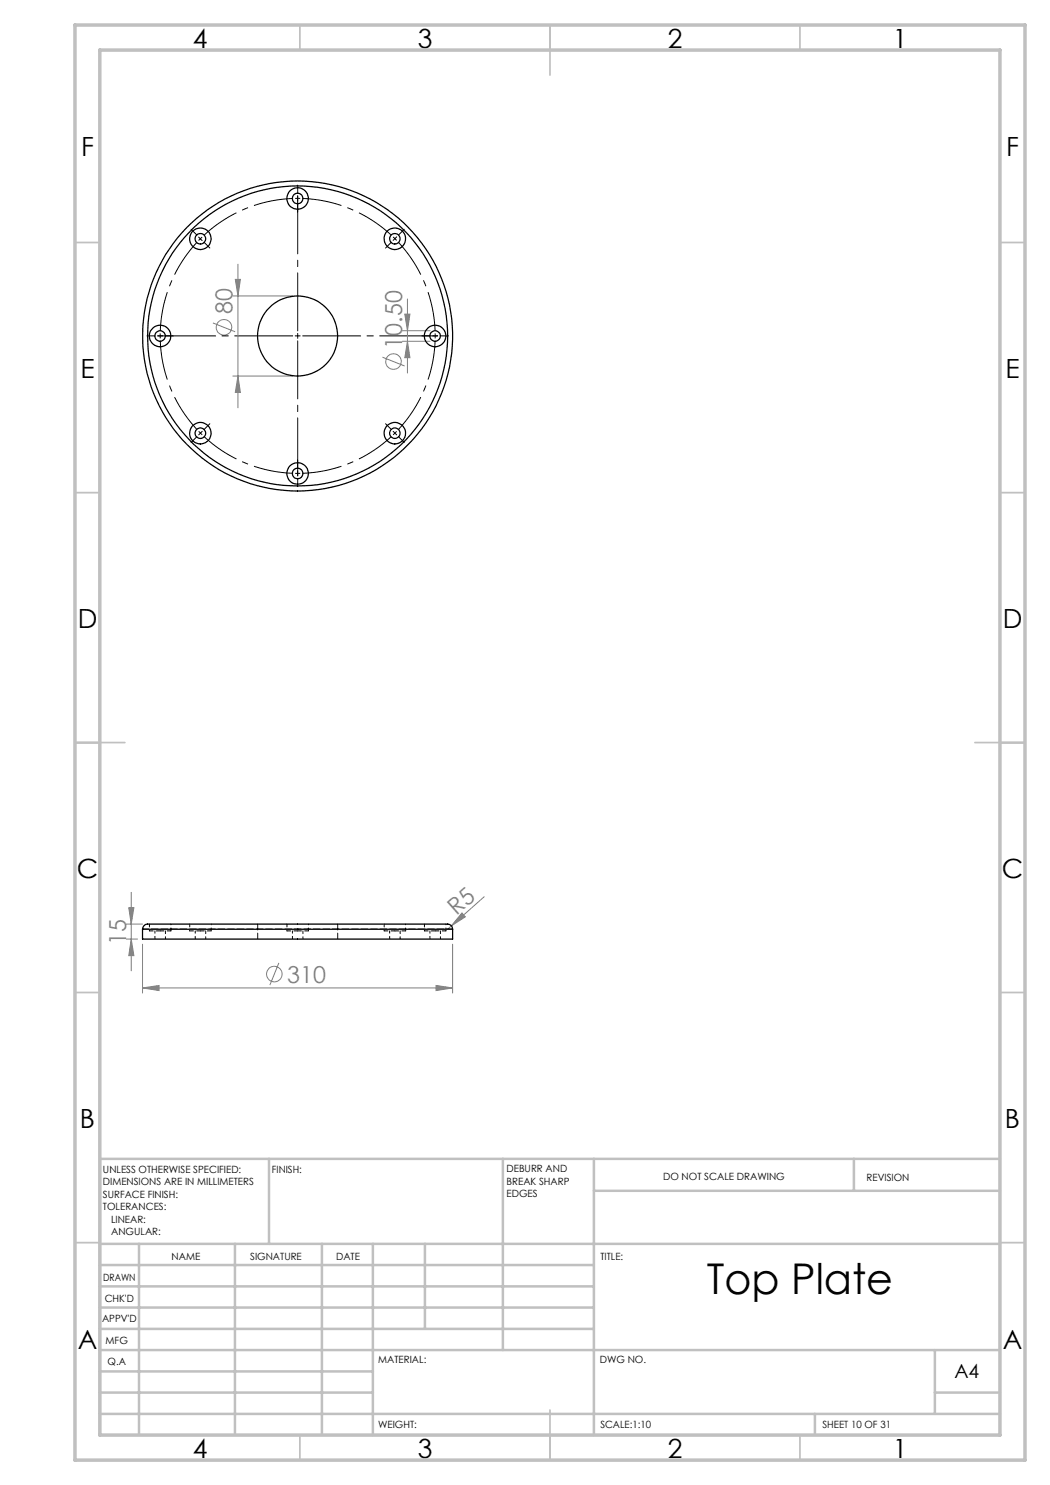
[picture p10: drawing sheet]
<svg xmlns="http://www.w3.org/2000/svg" width="210mm" height="297mm" viewBox="0 0 210 297" stroke-linecap="round" stroke-linejoin="round" font-family="sans-serif">
<g fill="none" stroke="#808080" stroke-width=".2">
<path d="M46.6 59.2h11.9M47.1 55.9h1l-.5 3.3zM47.6 52.8v28.8M81.5 59.8v14.8M42.6 64.6l4.4 1.8M46.6 75.2h11.9M47.6 75.2l.5 3.3h-1zM76.5 71.4l4.4 1.8M80.5 66.1h5.5M80.5 68.3h5.5M81 62.8h1l-.5 3.3zM81.5 68.3l.5 3.2h-1z"/>
<path d="M26.2 178.5v15.7M96.8 179.3l-6.5 5.9M25.3 184.8h3.2M25.3 187.8h2.2M25.8 181.5h1l-.6 3.3zM26.2 187.8l.6 3.3h-1zM28.5 197.6l3.3-.5v1zM28.5 188.8v9.8M28.5 197.6h62M55.8 192.6l-1.8 4.4M87.2 197.1l3.3 .5-3.3 .5zM90.3 185.2l-.8 .6"/>
<path d="M90.5 188.8v9.8M92.4 182.6l.7 .8-2.8 1.8z"/>
<circle cx="44.8" cy="65.5" r="1.55"/>
<circle cx="78.7" cy="72.3" r="1.55"/>
<circle cx="54.9" cy="194.8" r="1.56"/>
</g>
<g fill="none" stroke="#000" stroke-width=".2" stroke-dasharray="15.2 1.3 1.3 1.3" stroke-linecap="butt">
<path d="M59.5 39.7h-.5M59.5 39.7h.5M79 47.7l-.4-.3M79 47.7l.3 .4M32 67.2v.5M32 67.2v-.5M87 67.2v-.5M87 67.2v.5M40.1 86.6l.3 .4M40.1 86.6l-.4-.3M59.5 94.7h.5M59.5 94.7h-.5"/>
<path d="M79 86.6l.3-.3M79 86.6l-.4 .4"/>
</g>
<path d="M58.5 39.7a27.5 27.5 0 0 0-17.7 7.3M39.4 48.5a27.5 27.5 0 0 0-7.3 17.7M78.3 47a27.5 27.5 0 0 0-17.8-7.3M32.1 68.2a27.5 27.5 0 0 0 7.3 17.7M87 66.2a27.5 27.5 0 0 0-7.3-17.7M40.8 87.3a27.5 27.5 0 0 0 17.7 7.4M60.5 94.7a27.5 27.5 0 0 0 17.8-7.4M79.7 85.9a27.5 27.5 0 0 0 7.3-17.7" fill="none" stroke="#000" stroke-width=".2" stroke-dasharray="15.2 1.3 1.3 1.3" stroke-dashoffset="7.3" stroke-linecap="butt"/>
<path d="M39.7 47.4l.7 .7M40.4 47.4l-.7 .7" fill="none" stroke="#000" stroke-width=".2"/>
<g fill="none" stroke="#000" stroke-width=".2" stroke-dasharray="15.2 1.3 1.3 1.3">
<path d="M59.5 39.7v-.5M59.5 39.7v.5M59.5 38.7v-1.7M39.4 47l-1.2-1.1M40.8 48.4l1.2 1.2M59.5 40.7v1.6M78.3 48.4l-1.2 1.2M79 47.7l.3-.3M79 47.7l-.4 .4M79.7 47l1.2-1.1M31 67.2h-1.6M32 67.2h-.5"/>
<path d="M32 67.2h.5M33 67.2h1.7M59.5 67.2v-.5M59.5 67.2h-.5M59.5 67.2v.5M59.5 67.2h.5M86 67.2h-1.6M87 67.2h.5M87 67.2h-.5M88 67.2h1.7M39.4 87.3l-1.2 1.2M40.1 86.6l-.4 .4"/>
<path d="M40.1 86.6l.3-.3M40.8 85.9l1.2-1.1M59.5 94.7v.5M59.5 94.7v-.5M59.5 95.7v1.6M59.5 93.7v-1.7M78.3 85.9l-1.2-1.1M79 86.6l.3 .4M79 86.6l-.4-.3M79.7 87.3l1.2 1.2"/>
</g>
<path d="M58.5 67.2h-27M59.5 66.2v-27M59.5 68.2v27M60.5 67.2h27" fill="none" stroke="#000" stroke-width=".2" stroke-dasharray="15.2 1.3 1.3 1.3" stroke-dashoffset="3.6"/>
<g fill="none" stroke="#c0c0c0" stroke-width=".35">
<path d="M60 5v5M110 5v10M160 5v5M15 48.5h5M200 48.5h5M15 98.5h5M200 98.5h5M15 148.5h10M195 148.5h10M15 198.5h5M200 198.5h5M15 248.5h5"/>
<path d="M200 248.5h5M60 287v5M110 282v10M160 287v5"/>
</g>
<g fill="none" stroke="#c0c0c0" stroke-width=".5">
<path d="M53.8 231.8v17M100.6 231.8v38.2M118.8 231.8v55.2M118.8 238.2h81.2M170.8 231.8v6.4M200 231.8h-180v55.2M20 248.8h180M20 257.3h98.8M20 253h98.8M27.8 248.8v38.2M47 248.8v38.2M64.4 248.8v38.2"/>
<path d="M74.6 248.8v38.2M85 248.8v17M20 265.8h98.8M20 261.5h98.8M20 278.5h54.6M20 274.3h54.6M20 270h180M187 278.5h13M187 270v12.8M20 282.8h180M163 282.8v4.2"/>
</g>
<path d="M15 5h190v287h-190zM20 10h180v277h-180z" fill="none" stroke="#c0c0c0" stroke-width=".7"/>
<g fill="#808080">
<path d="M92.4 182.6l.7 .8-2.8 1.8z"/>
<path d="M87.2 197.1l3.3 .5-3.3 .5zM28.5 197.6l3.3-.5v1z"/>
<path d="M25.8 181.5h1l-.6 3.3zM26.2 187.8l.6 3.3h-1zM47.1 55.9h1l-.5 3.3zM47.6 75.2l.5 3.3h-1zM81 62.8h1l-.5 3.3zM81.5 68.3l.5 3.2h-1z"/>
</g>
<g fill="none" stroke="#000" stroke-width=".25">
<path d="M28.5 185.8a1.28 1.28 0 0 1 1.8-1h59a1.06 1.06 0 0 1 1.2 1M28.5 185.8v2h62v-2M28.5 185.8h62"/>
<circle cx="59.5" cy="39.7" r="1.05"/>
<circle cx="59.5" cy="39.7" r="2.15"/>
<circle cx="40.1" cy="47.8" r="2.15"/>
<circle cx="40.1" cy="47.7" r="1.05"/>
<circle cx="79" cy="47.7" r="2.16"/>
<circle cx="79" cy="47.7" r="1.04"/>
<circle cx="32" cy="67.2" r="1.05"/>
<circle cx="32" cy="67.2" r="2.15"/>
<circle cx="59.5" cy="67.2" r="30"/>
<circle cx="59.5" cy="67.2" r="31"/>
<circle cx="59.5" cy="67.2" r="8"/>
<circle cx="87" cy="67.2" r="1.06"/>
<circle cx="87" cy="67.2" r="2.15"/>
<circle cx="40.1" cy="86.6" r="1.06"/>
<circle cx="40.1" cy="86.6" r="2.14"/>
<circle cx="59.5" cy="94.7" r="1.05"/>
<circle cx="59.5" cy="94.7" r="2.15"/>
<circle cx="79" cy="86.6" r="1.05"/>
<circle cx="79" cy="86.6" r="2.15"/>
</g>
<path d="M29.9 186.2h2.1M32 186.2h2.2M37.9 186.2h2.2M40.1 186.2h2.1M57.4 186.2h2.1M59.5 186.2h2.2M76.8 186.2h2.2M79 186.2h2.1M84.9 186.2h2.1M87 186.2h2.2" fill="none" stroke="#000" stroke-width=".2" stroke-dasharray="1.3 .6" stroke-dashoffset=".5"/>
<path d="M29.9 184.8v1.4M34.2 186.2v-1.4M37.9 184.8v1.4M42.2 186.2v-1.4M57.4 184.8v1.4M61.7 186.2v-1.4M76.8 184.8v1.4M81.1 186.2v-1.4M84.9 184.8v1.4M89.2 186.2v-1.4" fill="none" stroke="#000" stroke-width=".2" stroke-dasharray="1.3 .6" stroke-dashoffset=".7"/>
<path d="M31 186.2v1.6M33.1 187.8v-1.6M39 186.2v1.6M41.1 187.8v-1.6M58.5 186.2v1.6M60.6 187.8v-1.6M77.9 186.2v1.6M80 187.8v-1.6M86 186.2v1.6M88.1 187.8v-1.6" fill="none" stroke="#000" stroke-width=".2" stroke-dasharray="1.3 .6" stroke-dashoffset=".8"/>
<path d="M28.5 185.8h62M51.5 184.8v3M67.5 187.8v-3" fill="none" stroke="#000" stroke-width=".2" stroke-dasharray="1.3 .6" stroke-dashoffset=".1"/>
<text font-size="8.5" x="141.4" y="258.8">Top Plate</text>
<g font-size="5.3">
<text x="38.5" y="9.5">4</text>
<text x="83.5" y="9.5">3</text>
<text x="133.6" y="9.5">2</text>
<text x="178.6" y="9.5">1</text>
<text x="16.2" y="31.3">F</text>
<text x="201.2" y="31.3">F</text>
<text x="16.1" y="75.5">E</text>
<text x="201.1" y="75.5">E</text>
<text x="15.5" y="125.5">D</text>
<text x="200.5" y="125.5">D</text>
<text x="15.4" y="175.5">C</text>
<text x="200.4" y="175.5">C</text>
<text x="16" y="225.5">B</text>
<text x="201" y="225.5">B</text>
<text x="15.5" y="269.8">A</text>
<text x="200.5" y="269.8">A</text>
<text x="38.5" y="291.5">4</text>
<text x="83.5" y="291.5">3</text>
<text x="133.6" y="291.5">2</text>
<text x="178.6" y="291.5">1</text>
</g>
<g font-size="4.7" fill="#808080">
<text x="46.5" y="62.9" transform="rotate(-90 46.5 62.9)">80</text>
<text x="80.4" y="69.7" transform="rotate(-90 80.4 69.7)">10.50</text>
<text x="91.3" y="183.2" transform="rotate(-41 91.3 183.2)">R5</text>
<text x="25.3" y="188.9" transform="rotate(-90 25.3 188.9)">15</text>
<text x="57.5" y="196.5">310</text>
</g>
<text font-size="3.9" x="190.9" y="275.5">A4</text>
<g font-size="2">
<text x="20.6" y="234.6">UNLESS OTHERWISE SPECIFIED:</text>
<text x="20.6" y="237.1">DIMENSIONS ARE IN MILLIMETERS</text>
<text x="20.6" y="239.6">SURFACE FINISH:</text>
<text x="54.4" y="234.6">FINISH:</text>
<text x="101.3" y="234.5">DEBURR AND</text>
<text x="101.3" y="237">BREAK SHARP</text>
<text x="101.3" y="239.5">EDGES</text>
<text x="132.6" y="236">DO NOT SCALE DRAWING</text>
<text x="173.3" y="236.2">REVISION</text>
<text x="20.6" y="242.1">TOLERANCES:</text>
<text x="22.2" y="244.6">LINEAR:</text>
<text x="22.2" y="247.1">ANGULAR:</text>
<text x="34.3" y="252">NAME</text>
<text x="50" y="251.9">SIGNATURE</text>
<text x="67.2" y="251.9">DATE</text>
<text x="120.1" y="251.9">TITLE:</text>
<text x="20.6" y="256.1">DRAWN</text>
<text x="20.9" y="260.3">CHK'D</text>
<text x="20.4" y="264.4">APPV'D</text>
<text x="21.1" y="268.8">MFG</text>
<text x="21.5" y="273">Q.A</text>
<text x="75.6" y="272.5">MATERIAL:</text>
<text x="120" y="272.5">DWG NO.</text>
<text x="75.6" y="285.5">WEIGHT:</text>
<text x="120.1" y="285.6">SCALE:1:10</text>
<text x="164.5" y="285.6">SHEET 10 OF 31</text>
</g>
</svg>
